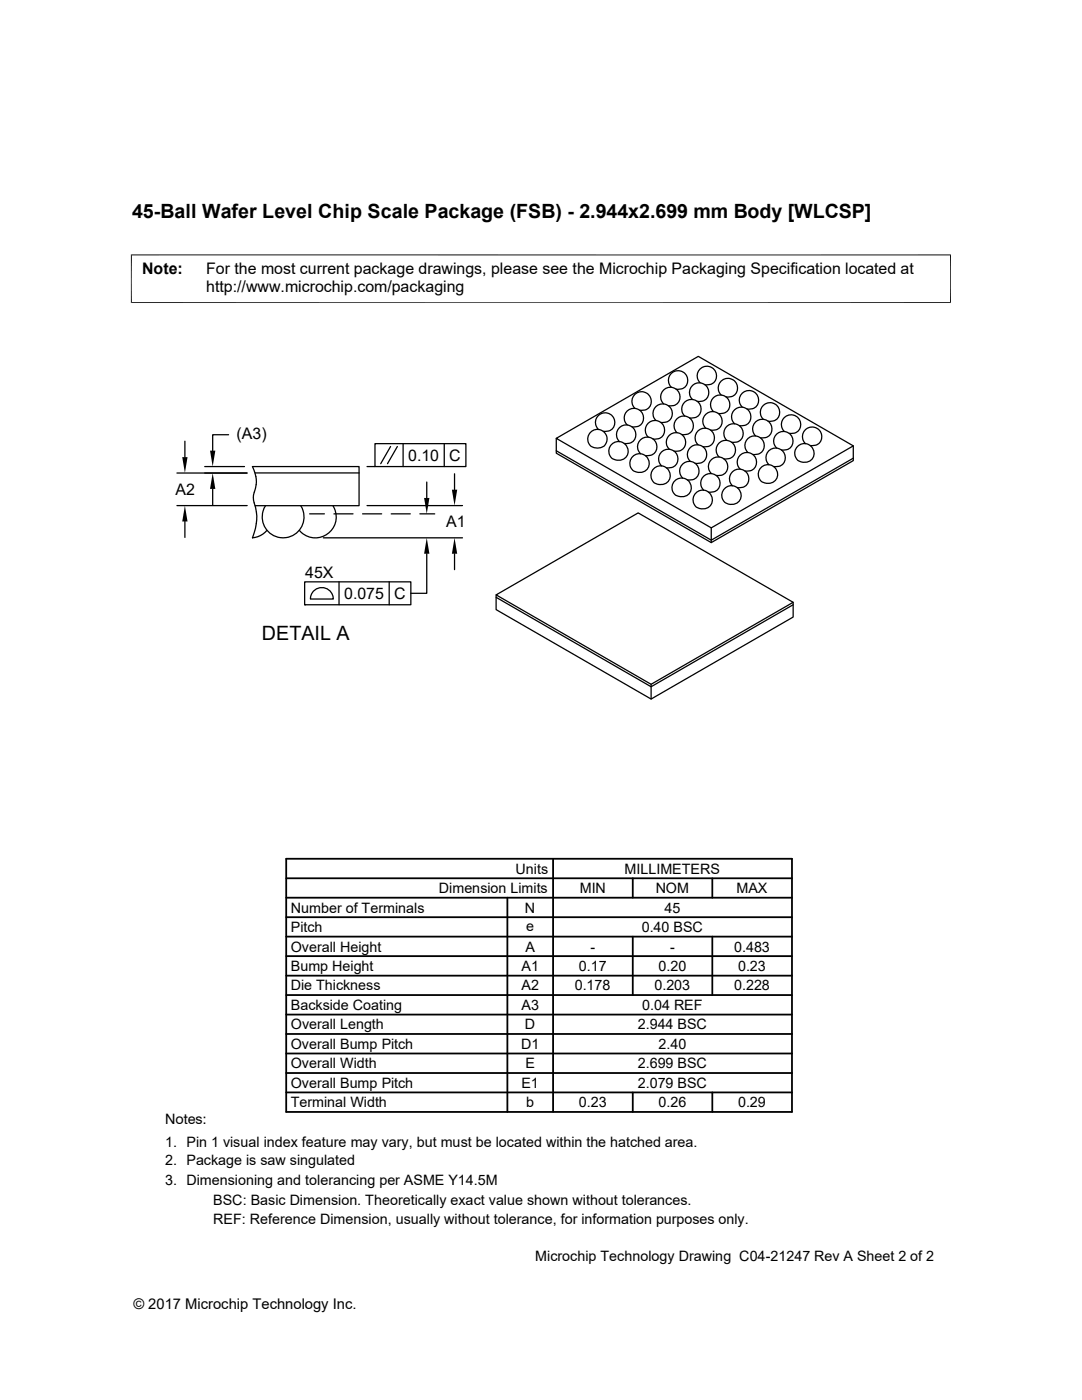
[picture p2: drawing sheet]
<svg xmlns="http://www.w3.org/2000/svg" width="216mm" height="279mm" viewBox="0 0 216 279" stroke-linecap="round" stroke-linejoin="round" font-family="sans-serif">
<g fill="none" stroke="#000" stroke-width=".25">
<path d="M134 77.3a1.92 1.92 0 0 1-.1-2.8 1.92 1.92 0 0 1 2.8 .1 1.92 1.92 0 0 1-.2 2.8l-.5 .2-1.1 .1M138.2 79.7a1.93 1.93 0 0 1-.1-2.7 1.93 1.93 0 0 1 2.8 0 1.93 1.93 0 0 1-.2 2.8l-.5 .3h-1.1M139.7 76.4a1.92 1.92 0 0 1 0-2.8 1.92 1.92 0 0 1 2.7 .1 1.92 1.92 0 0 1-.1 2.8l-.6 .2-1 .1M143.9 78.8a1.93 1.93 0 0 1 0-2.7 1.93 1.93 0 0 1 2.8 0 1.93 1.93 0 0 1-.2 2.8l-.6 .3h-1M35.3 94.4h14M36.9 88.1v3.1M40.9 93.1h7.9M42.4 97.6v3.2M45.6 86.8h-3.2v3.1M50.9 94.4h20.7M73.2 93.1h1.6M74.8 88.5h18.2v4.6h-18.2z"/>
<path d="M77.9 89.1l-1.9 3.4M79.3 89.1l-2 3.4M80.4 88.5v4.6M85.2 96.2v3.2M88.6 88.5v4.6M90.7 94.6v3.1M111 90l30.9 17.8 28.4-16.4M111 87.5l28.3-16.4 31 17.9-28.4 16.3zM111 87.5v2.9l30.9 17.9 28.4-16.4v-2.9M117.8 86.3a1.9 1.9 0 0 1 3.3 .8 1.9 1.9 0 0 1-2.5 2.2 1.81 1.81 0 0 1-.8-3zM119.4 85.7a1.92 1.92 0 0 1 0-2.8 1.92 1.92 0 0 1 2.7 .1 1.92 1.92 0 0 1-.1 2.8l-.6 .2-1 .1M122 88.7a1.92 1.92 0 0 1 2.7-.1 1.92 1.92 0 0 1 .2 2.6 1.92 1.92 0 0 1-2.6 .4 1.88 1.88 0 0 1-.3-2.9z"/>
<path d="M123.6 88.1a1.93 1.93 0 0 1 0-2.7 1.93 1.93 0 0 1 2.8 0 1.93 1.93 0 0 1-.2 2.8l-.6 .3h-1M125.2 84.8a1.92 1.92 0 0 1-.1-2.8 1.92 1.92 0 0 1 2.8 .1 1.92 1.92 0 0 1-.2 2.8l-.6 .2-1 .1M126.2 91.1a1.92 1.92 0 0 1 2.7-.1 1.92 1.92 0 0 1 .2 2.7 1.92 1.92 0 0 1-2.7 .3 1.88 1.88 0 0 1-.2-2.9zM126.7 81.5a1.93 1.93 0 0 1 0-2.8 1.93 1.93 0 0 1 2.7 .1 1.93 1.93 0 0 1-.1 2.8l-.6 .2-1 .1M127.8 90.6a1.92 1.92 0 0 1 0-2.8 1.92 1.92 0 0 1 2.7 0 1.92 1.92 0 0 1-.1 2.8l-.6 .3h-1M129.3 87.2a1.93 1.93 0 0 1 0-2.7 1.93 1.93 0 0 1 2.8 .1 1.93 1.93 0 0 1-.2 2.7l-.6 .3h-1M130.4 93.5a1.92 1.92 0 0 1 2.7 0 1.92 1.92 0 0 1 .2 2.6 1.92 1.92 0 0 1-2.7 .3 1.91 1.91 0 0 1-.2-2.9zM130.9 83.9a1.92 1.92 0 0 1 0-2.7 1.92 1.92 0 0 1 2.7 0 1.92 1.92 0 0 1-.1 2.8l-.6 .2-1.1 .1M132 93a1.92 1.92 0 0 1 0-2.8 1.92 1.92 0 0 1 2.8 .1 1.92 1.92 0 0 1-.2 2.7l-.6 .3-1 .1M132.4 80.6a1.92 1.92 0 0 1 0-2.8 1.92 1.92 0 0 1 2.8 .1 1.92 1.92 0 0 1-.2 2.8l-.6 .2-1 .1M133.6 89.7a1.91 1.91 0 0 1 0-2.9 1.91 1.91 0 0 1 2.9 .5 1.91 1.91 0 0 1-.9 2.7h-1.1M134.6 96a1.92 1.92 0 0 1 2.7-.1 1.92 1.92 0 0 1 .2 2.6 1.92 1.92 0 0 1-2.6 .3 1.88 1.88 0 0 1-.3-2.8z"/>
<path d="M135.1 86.4a1.93 1.93 0 0 1 0-2.8 1.93 1.93 0 0 1 2.7 .1 1.93 1.93 0 0 1-.2 2.7l-.5 .3h-1M136.2 95.4a1.93 1.93 0 0 1 0-2.8 1.93 1.93 0 0 1 2.8 .1 1.93 1.93 0 0 1-.2 2.8l-.6 .2-1 .1M136.6 83a1.92 1.92 0 0 1 0-2.7 1.92 1.92 0 0 1 2.8 0 1.92 1.92 0 0 1-.2 2.8l-.6 .3h-1M137.8 92.1a1.93 1.93 0 0 1-.1-2.8 1.93 1.93 0 0 1 2.8 .1 1.93 1.93 0 0 1-.2 2.8l-.6 .2-1 .1M138.8 98.4a1.92 1.92 0 0 1 2.7-.1 1.92 1.92 0 0 1 .2 2.7 1.92 1.92 0 0 1-2.7 .3 1.9 1.9 0 0 1-.2-2.9zM139.3 88.8a1.91 1.91 0 0 1 0-2.9 1.91 1.91 0 0 1 2.9 .5 1.91 1.91 0 0 1-.9 2.7l-1 .1M140.4 97.8a1.92 1.92 0 0 1 0-2.7 1.92 1.92 0 0 1 2.8 0 1.92 1.92 0 0 1-.2 2.8l-.6 .2-1 .1M140.8 85.5a1.93 1.93 0 0 1 0-2.8 1.93 1.93 0 0 1 2.8 .1 1.93 1.93 0 0 1-.2 2.7l-.6 .3h-1M141.9 94.5a1.92 1.92 0 0 1 0-2.8 1.92 1.92 0 0 1 2.8 .1 1.92 1.92 0 0 1-.2 2.8l-.5 .2-1.1 .1M142.4 82.1a1.92 1.92 0 0 1-.1-2.7 1.92 1.92 0 0 1 2.8 .1 1.92 1.92 0 0 1-.2 2.7l-.5 .3h-1.1M143.5 91.2a1.93 1.93 0 0 1 0-2.8 1.93 1.93 0 0 1 2.7 .1 1.93 1.93 0 0 1-.2 2.8l-.5 .2-1.1 .1M144.6 97.5a1.91 1.91 0 0 1 2.6-.1 1.91 1.91 0 0 1 .2 2.7 1.91 1.91 0 0 1-2.6 .3 1.87 1.87 0 0 1-.2-2.9z"/>
<path d="M145 87.9a1.92 1.92 0 0 1 0-2.8 1.92 1.92 0 0 1 2.8 .1 1.92 1.92 0 0 1-.2 2.8l-.6 .2-1 .1M146.2 96.9a1.93 1.93 0 0 1-.1-2.7 1.93 1.93 0 0 1 2.8 0 1.93 1.93 0 0 1-.2 2.8l-.6 .3h-1M146.6 84.6a1.92 1.92 0 0 1-.1-2.8 1.92 1.92 0 0 1 2.8 .1 1.92 1.92 0 0 1-.2 2.7l-.5 .3h-1.1M147.7 93.6a1.91 1.91 0 0 1 0-2.9 1.91 1.91 0 0 1 2.9 .5 1.91 1.91 0 0 1-.9 2.8h-1M148.1 81.3a1.92 1.92 0 0 1 0-2.8 1.92 1.92 0 0 1 2.7 .1 1.92 1.92 0 0 1-.1 2.7l-.6 .3h-1M149.2 90.3a1.92 1.92 0 0 1 0-2.7 1.92 1.92 0 0 1 2.8 0 1.92 1.92 0 0 1-.2 2.8l-.6 .2-1 .1M150.8 87a1.93 1.93 0 0 1 0-2.8 1.93 1.93 0 0 1 2.7 .1 1.93 1.93 0 0 1-.2 2.8l-.5 .2-1.1 .1M151.9 93.3a1.89 1.89 0 0 1 3.2 .9 1.89 1.89 0 0 1-2.5 2.2 1.81 1.81 0 0 1-.7-3.1zM152.3 83.7a1.92 1.92 0 0 1 0-2.8 1.92 1.92 0 0 1 2.8 .1 1.92 1.92 0 0 1-.2 2.8l-.6 .2-1 .1M153.4 92.7a1.92 1.92 0 0 1 0-2.7 1.92 1.92 0 0 1 2.8 0 1.92 1.92 0 0 1-.2 2.8l-.6 .3h-1M155 89.4a1.92 1.92 0 0 1-.1-2.7 1.92 1.92 0 0 1 2.8 0 1.92 1.92 0 0 1-.2 2.8l-.5 .2-1.1 .1M156.5 86.1a1.93 1.93 0 0 1 0-2.8 1.93 1.93 0 0 1 2.8 .1 1.93 1.93 0 0 1-.2 2.8l-.6 .2-1 .1"/>
<path d="M159.1 89.1a1.92 1.92 0 0 1 2.7-.1 1.92 1.92 0 0 1 .2 2.7 1.92 1.92 0 0 1-2.7 .3 1.9 1.9 0 0 1-.2-2.9zM160.7 88.5a1.92 1.92 0 0 1 0-2.7 1.92 1.92 0 0 1 2.8 0 1.92 1.92 0 0 1-.2 2.8l-.6 .3h-1M35.3 100.9h14M36.9 104.1v3.2M50.9 100.9h20.7v-7.8h-21.2a6.3 6.3 0 0 1 .2 5.7 4.7 4.7 0 0 0 .4 2.5 9.6 9.6 0 0 1-.6 6l1.1-.2a4.1 4.1 0 0 0 1.8-1.3M53 100.9a4.2 4.2 0 0 0 3.5 6.4 4.2 4.2 0 0 0 3.5-6.4M60.8 116.1h21.2v4.6h-21.2zM61.8 102.6h2.9M62.7 117.8a2.29 2.29 0 0 1 2.5-.3 2.29 2.29 0 0 1 1.3 2h-4.6l.4-1.1zM64.5 107.3h27.8M66.4 100.9a4.2 4.2 0 0 1-1 5.6 4.2 4.2 0 0 1-5.7-.7M66.6 102.6h3.8"/>
<path d="M67.6 116.1v4.6M72.3 102.6h3.9M73.2 100.9h19.1M77.7 116.1v4.6M78.1 102.6h3.8M83.8 102.6h2.9M85.2 110.5v7.9h-3.2M90.7 110.5v3.2M99 118.7l28.3-16.3 31 17.8-28.4 16.4zM99 118.7v3l30.9 17.8 28.4-16.4v-2.9M99 119.2l30.9 17.9 28.4-16.4M141.9 105.3v3"/>
<path d="M60.8 120.7h.1M129.9 136.6v2.9"/>
</g>
<path d="M26.1 50.9h163.7M26.2 50.8v9.7M189.7 50.8v9.7M26.1 60.4h163.7" fill="none" stroke="#000" stroke-width=".2"/>
<path d="M36.4 91.2h1l-.5 3.2zM42.4 94.4l.6 3.2h-1.1zM41.9 89.9h1.1l-.6 3.2zM84.6 99.4h1.1l-.5 3.2zM90.2 97.7h1l-.5 3.2zM36.9 100.9l.5 3.2h-1zM85.2 107.3l.5 3.2h-1.1zM90.7 107.3l.5 3.2h-1z" fill="#000"/>
<g fill="none" stroke="#000" stroke-width=".36">
<path d="M57.1 171.4h100.9v50.5h-100.9zM57.1 179.2h100.9M57.1 175.3h100.9M101.2 179.2v42.7M110.4 171.4v50.5M126.3 175.3v3.9M142.1 175.3v3.9M57.1 190.8h100.9M57.1 186.9h100.9M57.1 183h100.9M57.1 194.7h100.9M57.1 198.6h100.9"/>
<path d="M126.3 186.9v11.7M142.1 186.9v11.7M57.1 206.4h100.9M57.1 202.5h100.9M57.1 214.1h100.9M57.1 210.2h100.9M57.1 218h100.9M126.3 218v3.9M142.1 218v3.9"/>
</g>
<g font-size="3.9">
<text x="26.4" y="43.5">45-Ball Wafer Level Chip Scale Package (FSB) - 2.944x2.699 mm Body [WLCSP]</text>
<text x="52.3" y="127.8">DETAIL A</text>
</g>
<g font-size="3.2">
<text x="28.4" y="54.6">Note:</text>
<text x="41.1" y="54.6">For the most current package drawings, please see the Microchip Packaging Specification located at</text>
<text x="41.1" y="58.3">http://www.microchip.com/packaging</text>
<text x="47.2" y="87.6">(A3)</text>
<text x="81.4" y="91.9">0.10</text>
<text x="89.6" y="92">C</text>
<text x="35" y="98.8">A2</text>
<text x="89" y="105.3">A1</text>
<text x="60.9" y="115.4">45X</text>
<text x="68.7" y="119.5">0.075</text>
<text x="78.7" y="119.5">C</text>
</g>
<g font-size="2.9">
<text x="87.6" y="178.2">Dimension Limits</text>
<text x="102.9" y="174.4">Units</text>
<text x="115.7" y="178.2">MIN</text>
<text x="124.6" y="174.4">MILLIMETERS</text>
<text x="130.8" y="178.2">NOM</text>
<text x="147" y="178.2">MAX</text>
<text x="58" y="182.1">Number of Terminals</text>
<text x="104.8" y="182.1">N</text>
<text x="105" y="185.7">e</text>
<text x="132.6" y="182.1">45</text>
<text x="58" y="189.9">Overall Height</text>
<text x="58" y="186">Pitch</text>
<text x="104.8" y="189.9">A</text>
<text x="117.8" y="189.9">-</text>
<text x="128" y="186">0.40 BSC</text>
<text x="133.7" y="189.9">-</text>
<text x="146.5" y="189.9">0.483</text>
<text x="58" y="193.8">Bump Height</text>
<text x="58" y="197.7">Die Thickness</text>
<text x="104.1" y="193.8">A1</text>
<text x="104.1" y="197.7">A2</text>
<text x="114.7" y="197.7">0.178</text>
<text x="115.5" y="193.8">0.17</text>
<text x="130.6" y="197.7">0.203</text>
<text x="131.4" y="193.8">0.20</text>
<text x="146.5" y="197.7">0.228</text>
<text x="147.3" y="193.8">0.23</text>
<text x="58" y="201.6">Backside Coating</text>
<text x="104.1" y="201.5">A3</text>
<text x="128.1" y="201.6">0.04 REF</text>
<text x="58" y="209.3">Overall Bump Pitch</text>
<text x="58" y="205.4">Overall Length</text>
<text x="104" y="209.3">D1</text>
<text x="104.8" y="205.4">D</text>
<text x="127.3" y="205.4">2.944 BSC</text>
<text x="131.4" y="209.3">2.40</text>
<text x="58" y="213.2">Overall Width</text>
<text x="104.8" y="213.2">E</text>
<text x="127.3" y="213.2">2.699 BSC</text>
<text x="58" y="221">Terminal Width</text>
<text x="58" y="217.1">Overall Bump Pitch</text>
<text x="104" y="217.1">E1</text>
<text x="105" y="221">b</text>
<text x="115.5" y="221">0.23</text>
<text x="127.3" y="217.1">2.079 BSC</text>
<text x="131.4" y="221">0.26</text>
<text x="147.3" y="221">0.29</text>
<text x="32.9" y="224.3">Notes:</text>
<text x="32.9" y="228.9">1. Pin 1 visual index feature may vary, but must be located within the hatched area.</text>
<text x="32.9" y="232.6">2. Package is saw singulated</text>
<text x="32.9" y="236.5">3. Dimensioning and tolerancing per ASME Y14.5M</text>
<text x="42.5" y="244.3">REF: Reference Dimension, usually without tolerance, for information purposes only.</text>
<text x="42.5" y="240.6">BSC: Basic Dimension. Theoretically exact value shown without tolerances.</text>
<text x="106.8" y="251.7">Microchip Technology Drawing C04-21247 Rev A Sheet 2 of 2</text>
<text x="26.6" y="261.3">© 2017 Microchip Technology Inc.</text>
</g>
</svg>
